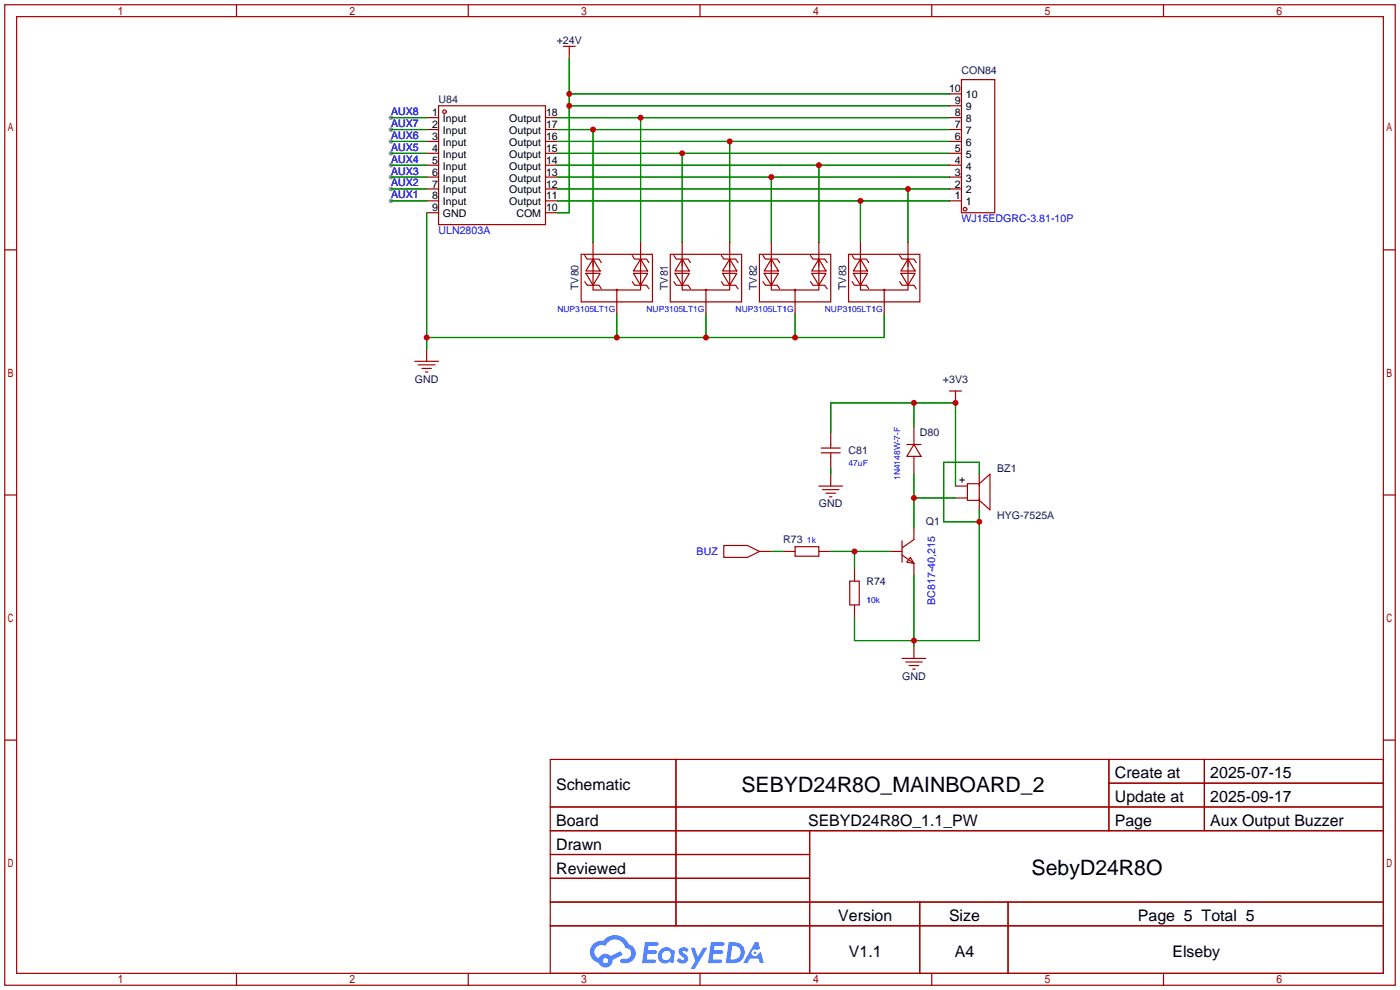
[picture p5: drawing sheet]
<svg xmlns="http://www.w3.org/2000/svg" width="299mm" height="212mm" viewBox="0 0 299 212" stroke-linecap="round" stroke-linejoin="round" font-family="sans-serif">
<g fill="#999">
<circle cx="83.6" cy="42.9" r=".51"/>
<circle cx="83.6" cy="40.4" r=".51"/>
<circle cx="83.6" cy="37.8" r=".51"/>
<circle cx="83.6" cy="35.3" r=".51"/>
<circle cx="83.6" cy="32.8" r=".51"/>
<circle cx="83.6" cy="30.2" r=".51"/>
<circle cx="83.6" cy="27.7" r=".51"/>
<circle cx="83.6" cy="25.1" r=".51"/>
</g>
<g fill="none" stroke="#a10000" stroke-width=".25">
<path d="M1 1h297.2v209.6h-297.2zM3.6 3.6h292.1v204.4h-292.1zM50.5 1v2.6M100.1 1v2.6M149.6 1v2.6M199.1 1v2.6M248.7 1v2.6M1 53.4h2.6M295.7 53.4h2.5M1 105.8h2.6M295.7 105.8h2.5M1 158.2h2.6"/>
<path d="M295.7 158.2h2.5M117.6 162.3h178.1v45.7h-178.1zM117.6 172.5h178.1M117.6 177.5h178.1M144.5 162.3v35.6M173 177.5v30.5M237 162.3v15.2M237 167.4h58.7M257.4 162.3v15.2M117.6 182.6h55.4M117.6 192.8h178.1M117.6 187.7h55.4"/>
<path d="M117.6 197.9h178.1M196.6 192.8v15.2M215.4 192.8v15.2M50.5 208v2.6M100.1 208v2.6M149.6 208v2.6M199.1 208v2.6M248.7 208v2.6"/>
</g>
<g fill="#5487ff">
<path d="M145.3 202.7a1.3 1.3 0 0 1 1.9 .3l-.4 .6a.54 .54 0 0 0-.9-.2l.1 .2a1.34 1.34 0 0 1 .9 1.8 1.47 1.47 0 0 1-2.3-.1l.5-.6 .8 .5a.31 .31 0 0 0 .4-.3 .31 .31 0 0 0-.3-.4 1.12 1.12 0 0 1-.7-1.8z"/>
<path d="M147.6 202.5h.9l.6 2 1.2-2h.9l-2.7 4.6h-.9l1-1.7z"/>
<path d="M137.8 201.4h1.7a1.31 1.31 0 0 1 1.2 .2 .4 .4 0 0 1-.3 .5l-1.8 .1-.1 .9h1.6a.4 .4 0 0 1 .4 .4 .4 .4 0 0 1-.5 .4h-1.6l-.2 1.2h1.4a.46 .46 0 0 1 .5 0 .46 .46 0 0 1 .1 .5l-.4 .2h-2.6z"/>
<path d="M151.9 201.4h1.7a1.32 1.32 0 0 1 1.2 .2 .39 .39 0 0 1-.3 .5l-1.8 .1-.1 .9h1.6a.4 .4 0 0 1 .4 .4 .4 .4 0 0 1-.4 .4h-1.7l-.2 1.2h1.4a.46 .46 0 0 1 .5 0 .46 .46 0 0 1 .1 .5l-.4 .2h-2.6z"/>
<path d="M161.3 201.4h.8l.3 1.3-.6 .4a.75 .75 0 0 0-1.1 .3 .75 .75 0 0 0 .5 1 .75 .75 0 0 0 .9-.7l.5-.2 .6 2.3h-.8l-.3-.9h-1.8l-.5 .9h-1z"/>
<path d="M155.7 201.4l-.6 4.4h1.5a2.27 2.27 0 0 0 2.6-2.2 2.27 2.27 0 0 0-2.7-2.2zM156.5 202.1a1.5 1.5 0 0 1 1.8 1.6 1.5 1.5 0 0 1-1.9 1.4h-.3z"/>
<path d="M141.2 203a1.6 1.6 0 0 0-.3 2.3 1.6 1.6 0 0 0 2.3 .2l.7 .3 .3-2.4-.1-.3-.5-.1a1.58 1.58 0 0 0-2.4 0zM141.8 203.5a.98 .98 0 0 1 1.6 .4 .98 .98 0 0 1-1.1 1.3 .94 .94 0 0 1-.9-.7 .94 .94 0 0 1 .4-1z"/>
<path d="M126.8 201.8a2.37 2.37 0 0 0 1.1 4 1.54 1.54 0 0 0 1.8 1 1.54 1.54 0 0 0 1.2-1.6l2.2-1.1-.5-.8-2 1a1.57 1.57 0 0 0-2.7 .5 1.5 1.5 0 0 1-.7-2.1 1.5 1.5 0 0 1 2.2-.5 2.23 2.23 0 0 1 2.3-1.4 2.23 2.23 0 0 1 2 1.8 1.16 1.16 0 0 1 1.2 1.1 1.16 1.16 0 0 1-1.1 1.2h-.7a.47 .47 0 0 0-.5 .4 .47 .47 0 0 0 .4 .5 2.17 2.17 0 0 0 2.5-.9 2.17 2.17 0 0 0-.3-2.7l-.8-.4a3.2 3.2 0 0 0-5.5-.7l-1.1 .1zM128.8 205.3a.6 .6 0 0 1 1.2 0 .6 .6 0 0 1-1.2 0z"/>
<circle cx="161.4" cy="203.6" r=".28"/>
</g>
<g fill="none" stroke="#a10000" stroke-width=".25">
<path d="M120.4 9.9h2.5M121.7 9.9v2.5M205.5 17h7.1v28.5h-7.1zM91.2 25.1h2.5M91.2 27.7h2.5M91.2 30.2h2.5M91.2 32.8h2.5M91.2 35.3h2.5M91.2 37.8h2.5M93.7 22.6h22.9v25.4h-22.9zM116.6 25.1h2.5M116.6 27.7h2.5"/>
<path d="M116.6 30.2h2.5M116.6 32.8h2.5M116.6 35.3h2.5M116.6 37.8h2.5M202.9 25.1h2.6M202.9 27.7h2.6M202.9 30.2h2.6M202.9 32.8h2.6M202.9 35.3h2.6M202.9 37.8h2.6M202.9 22.6h2.6M202.9 20.1h2.6"/>
<path d="M91.2 40.4h2.5M91.2 42.9h2.5M91.2 45.5h2.5M116.6 40.4h2.5M116.6 42.9h2.5M116.6 45.5h2.5M124.2 54.4h15.2v10.1h-15.2zM125 54.6l.5 .8h2.5l.5 .7M125.2 58.4h3.1l-1.6 2.6zM126.7 55.4l1.6 2.5h-3.1zM126.7 51.8v5.1M135.1 54.6l.5 .8h2.6l.5 .7"/>
<path d="M135.4 58.4h3l-1.5 2.6zM136.9 55.4l1.5 2.5h-3zM136.9 55.4v6.6h-10.2v-6.4M136.9 51.8v5.1M143.3 54.4h15.2v10.1h-15.2zM144 54.6l.5 .8h2.6l.5 .7M144.3 58.4h3l-1.5 2.6zM145.8 55.4l1.5 2.5h-3zM145.8 51.8v5.1M154.2 54.6l.5 .8h2.5l.5 .7M154.4 58.4h3.1l-1.5 2.6zM156 55.4l1.5 2.5h-3.1z"/>
<path d="M156 55.4v6.6h-10.2v-6.4M156 51.8v5.1M162.3 54.4h15.2v10.1h-15.2zM163.1 54.6l.5 .8h2.5l.5 .7M163.3 58.4h3.1l-1.6 2.6zM164.8 55.4l1.6 2.5h-3.1zM164.8 51.8v5.1M173.2 54.6l.5 .8h2.6l.5 .7M173.5 58.4h3l-1.5 2.6zM175 55.4l1.5 2.5h-3zM175 55.4v6.6h-10.2v-6.4M175 51.8v5.1"/>
<path d="M181.4 54.4h15.2v10.1h-15.2zM182.1 54.6l.5 .8h2.6l.5 .7M182.4 58.4h3l-1.5 2.6zM183.9 55.4l1.5 2.5h-3zM183.9 51.8v5.1M192.3 54.6l.5 .8h2.5l.5 .7M192.5 58.4h3.1l-1.5 2.6zM194.1 55.4l1.5 2.5h-3.1zM194.1 55.4v6.6h-10.2v-6.4M194.1 51.8v5.1M202.9 40.4h2.6M202.9 42.9h2.6"/>
<path d="M88.6 77.2h5.1M89.4 78h3.6M90.2 78.7h2M90.9 79.5h.5M91.2 74.7v2.5M125 60.2l.5 .8h2.5l.5 .7M131.8 62v5.1M135.1 60.2l.5 .8h2.6l.5 .7M144 60.2l.5 .8h2.6l.5 .7M150.9 62v5.1M154.2 60.2l.5 .8h2.5l.5 .7M163.1 60.2l.5 .8h2.5l.5 .7"/>
<path d="M169.9 62v5.1M173.2 60.2l.5 .8h2.6l.5 .7M182.1 60.2l.5 .8h2.6l.5 .7M189 62v5.1M192.3 60.2l.5 .8h2.5l.5 .7M175.5 96.8h4.1M175.5 95.8h4.1M177.5 92.5v3.3M177.5 96.8v3.3M193.8 95h3M195.3 95l1.5 2.5h-3zM195.3 91.2v3.8"/>
<path d="M195.3 97.5v3.8M202.9 83.6h2.6M204.2 83.6v2.5M154.7 116.6h5.1l2.5 1.3-2.5 1.2h-5.1zM162.3 117.9h2.5M167.4 117.9h2.5M169.9 116.8h5.1v2.1h-5.1zM175 103.9h5.1M175 117.9h2.5M175.8 104.6h3.5M176.5 105.4h2.1M177.3 106.2h.5"/>
<path d="M177.5 101.3v2.6M190.2 117.9h2.6M192.8 118.6l2.5 1.8M192.8 115.6v4.5M194.6 119.1l.7 1.3-1.5-.3zM195.3 112.8v2.5l-2.5 1.8M204.2 103.9h2.6M204.2 106.4h2.6M206.8 103.4h2.5l2.3-2.1v7.7l-2.3-2.1h-2.5zM209.3 101.3v7.7M181.6 124.2h2v5.1h-2zM182.6 121.7v2.5"/>
<path d="M182.6 129.3v2.5M195.3 120.4v2.5M195.3 138.2v2.5M192.8 140.7h5.1M193.5 141.5h3.6M194.3 142.2h2M195.1 143h.5"/>
<circle cx="95" cy="23.9" r=".38"/>
<circle cx="206.2" cy="44.7" r=".38"/>
<circle cx="131.8" cy="62" r=".13"/>
<circle cx="150.9" cy="62" r=".13"/>
<circle cx="169.9" cy="62" r=".13"/>
<circle cx="189" cy="62" r=".13"/>
</g>
<g fill="none" stroke="#008700" stroke-width=".25">
<path d="M121.7 12.4v33.1h-2.6M83.6 37.8h7.6M83.6 35.3h7.6M83.6 32.8h7.6M83.6 30.2h7.6M83.6 27.7h7.6M83.6 25.1h7.6M119.1 37.8h83.8M119.1 35.3h83.8M119.1 32.8h83.8M119.1 30.2h83.8M119.1 27.7h83.8"/>
<path d="M119.1 25.1h83.8M121.7 20.1h81.2M121.7 22.6h81.2M126.7 27.7v24.1M136.9 25.1v26.7M145.8 32.8v19M156 30.2v21.6M164.8 37.8v14M175 35.3v16.5M83.6 42.9h7.6M83.6 40.4h7.6M91.2 45.5v29.2"/>
<path d="M119.1 42.9h83.8M119.1 40.4h83.8M183.9 42.9v8.9M194.1 40.4v11.4M131.8 67.1v5M150.9 67.1v5M169.9 67.1v5M189 67.1v5h-97.8M177.5 92.5v-6.4h26.7v17.8M195.3 86.1v5.1M164.8 117.9h2.6M177.5 100.1v1.2"/>
<path d="M177.5 117.9h12.7M182.6 117.9v3.8M195.3 101.3v11.5M195.3 106.4h8.9M209.3 109v27.9h-26.7v-5.1M209.3 101.3v-2.5h-7.6v12.7h7.6M195.3 122.9v15.3"/>
</g>
<g fill="#c00">
<circle cx="183.9" cy="42.9" r=".63"/>
<circle cx="194.1" cy="40.4" r=".63"/>
<circle cx="164.8" cy="37.8" r=".63"/>
<circle cx="175" cy="35.3" r=".63"/>
<circle cx="145.8" cy="32.8" r=".63"/>
<circle cx="156" cy="30.2" r=".63"/>
<circle cx="126.7" cy="27.7" r=".63"/>
<circle cx="136.9" cy="25.1" r=".63"/>
<circle cx="91.2" cy="72.1" r=".63"/>
<circle cx="131.8" cy="72.1" r=".63"/>
<circle cx="150.9" cy="72.1" r=".63"/>
<circle cx="169.9" cy="72.1" r=".63"/>
<circle cx="121.7" cy="20.1" r=".63"/>
<circle cx="121.7" cy="22.6" r=".63"/>
<circle cx="195.3" cy="106.4" r=".63"/>
<circle cx="195.3" cy="86.1" r=".63"/>
<circle cx="204.2" cy="86.1" r=".63"/>
<circle cx="195.3" cy="136.9" r=".63"/>
<circle cx="209.3" cy="111.5" r=".63"/>
<circle cx="182.6" cy="117.9" r=".63"/>
</g>
<g font-size="4.5">
<text x="158.5" y="169.2">SEBYD24R8O_MAINBOARD_2</text>
<text x="220.5" y="187">SebyD24R8O</text>
</g>
<g font-size="3.4">
<text x="238.3" y="166.4">Create at</text>
<text x="258.7" y="166.4">2025-07-15</text>
<text x="118.9" y="168.9">Schematic</text>
<text x="238.3" y="171.4">Update at</text>
<text x="258.7" y="171.4">2025-09-17</text>
<text x="118.9" y="176.5">Board</text>
<text x="172.7" y="176.5">SEBYD24R8O_1.1_PW</text>
<text x="238.3" y="176.5">Page</text>
<text x="258.7" y="176.5">Aux Output Buzzer</text>
<text x="118.9" y="181.6">Drawn</text>
<text x="118.9" y="186.7">Reviewed</text>
<text x="179.2" y="196.8">Version</text>
<text x="202.8" y="196.8">Size</text>
<text x="243.2" y="196.8">Page 5 Total 5</text>
<text x="181.4" y="204.5">V1.1</text>
<text x="204.1" y="204.5">A4</text>
<text x="250.6" y="204.5">Elseby</text>
</g>
<g font-size="2.3" fill="#000080">
<text x="119" y="9.4">+24V</text>
<text x="205.5" y="15.7">CON84</text>
<text x="93.7" y="22.1">U84</text>
<text x="123.7" y="62" transform="rotate(-90 123.7 62)">TV80</text>
<text x="142.7" y="62" transform="rotate(-90 142.7 62)">TV81</text>
<text x="161.8" y="62" transform="rotate(-90 161.8 62)">TV82</text>
<text x="180.8" y="62" transform="rotate(-90 180.8 62)">TV83</text>
<text x="88.7" y="81.8">GND</text>
<text x="201.5" y="81.8">+3V3</text>
<text x="196.6" y="93.2">D80</text>
<text x="181.4" y="97">C81</text>
<text x="213.1" y="100.8">BZ1</text>
<text x="175" y="108.4">GND</text>
<text x="197.9" y="112.2">Q1</text>
<text x="213.1" y="111">HYG-7525A</text>
<text x="167.4" y="116">R73</text>
<text x="185.2" y="124.9">R74</text>
<text x="192.8" y="145.3">GND</text>
</g>
<g font-size="2.3">
<text x="202.8" y="19.8">10</text>
<text x="204.1" y="22.3">9</text>
<text x="206.4" y="23.6">9</text>
<text x="206.4" y="21">10</text>
<text x="92.3" y="24.8">1</text>
<text x="92.3" y="27.4">2</text>
<text x="92.3" y="29.9">3</text>
<text x="94.7" y="26.1">Input</text>
<text x="94.7" y="28.6">Input</text>
<text x="108.8" y="28.6">Output</text>
<text x="108.8" y="26.1">Output</text>
<text x="116.7" y="29.9">16</text>
<text x="116.7" y="27.4">17</text>
<text x="116.7" y="24.8">18</text>
<text x="204.1" y="29.9">6</text>
<text x="204.1" y="27.4">7</text>
<text x="204.1" y="24.8">8</text>
<text x="206.4" y="28.6">7</text>
<text x="206.4" y="26.1">8</text>
<text x="92.3" y="32.5">4</text>
<text x="92.3" y="35">5</text>
<text x="94.7" y="31.2">Input</text>
<text x="94.7" y="33.7">Input</text>
<text x="108.8" y="33.7">Output</text>
<text x="108.8" y="31.2">Output</text>
<text x="116.7" y="35">14</text>
<text x="116.7" y="32.5">15</text>
<text x="204.1" y="35">4</text>
<text x="204.1" y="32.5">5</text>
<text x="206.4" y="33.7">5</text>
<text x="206.4" y="31.2">6</text>
<text x="92.3" y="37.5">6</text>
<text x="92.3" y="40.1">7</text>
<text x="94.7" y="36.3">Input</text>
<text x="94.7" y="38.8">Input</text>
<text x="94.7" y="41.3">Input</text>
<text x="108.8" y="41.3">Output</text>
<text x="108.8" y="38.8">Output</text>
<text x="108.8" y="36.3">Output</text>
<text x="116.7" y="40.1">12</text>
<text x="116.7" y="37.5">13</text>
<text x="204.1" y="40.1">2</text>
<text x="204.1" y="37.5">3</text>
<text x="206.4" y="41.3">2</text>
<text x="206.4" y="38.8">3</text>
<text x="206.4" y="36.3">4</text>
<text x="92.3" y="42.6">8</text>
<text x="92.3" y="45.2">9</text>
<text x="94.7" y="43.9">Input</text>
<text x="94.7" y="46.4">GND</text>
<text x="108.8" y="43.9">Output</text>
<text x="110.4" y="46.4">COM</text>
<text x="116.7" y="45.2">10</text>
<text x="116.7" y="42.6">11</text>
<text x="204.1" y="42.6">1</text>
<text x="206.4" y="43.9">1</text>
<text x="205" y="103.3">+</text>
</g>
<g font-size="2.3" fill="#00f">
<text x="83.6" y="29.7">AUX6</text>
<text x="83.6" y="27.1">AUX7</text>
<text x="83.6" y="24.6">AUX8</text>
<text x="83.6" y="34.8">AUX4</text>
<text x="83.6" y="32.2">AUX5</text>
<text x="83.6" y="39.8">AUX2</text>
<text x="83.6" y="37.3">AUX3</text>
<text x="83.6" y="42.4">AUX1</text>
<text x="205.5" y="47.5">WJ15EDGRC-3.81-10P</text>
<text x="93.7" y="50">ULN2803A</text>
<text x="148.9" y="118.6">BUZ</text>
<text x="199.9" y="129.3" transform="rotate(-90 199.9 129.3)">BC817-40,215</text>
</g>
<g font-size="1.8" fill="#00f">
<text x="119.1" y="66.6">NUP3105LT1G</text>
<text x="138.2" y="66.6">NUP3105LT1G</text>
<text x="157.2" y="66.6">NUP3105LT1G</text>
<text x="176.3" y="66.6">NUP3105LT1G</text>
<text x="181.4" y="99.6">47uF</text>
<text x="192.4" y="102.6" transform="rotate(-90 192.4 102.6)">1N4148W-7-F</text>
<text x="172.5" y="116.2">1k</text>
<text x="185.2" y="128.9">10k</text>
</g>
</svg>
